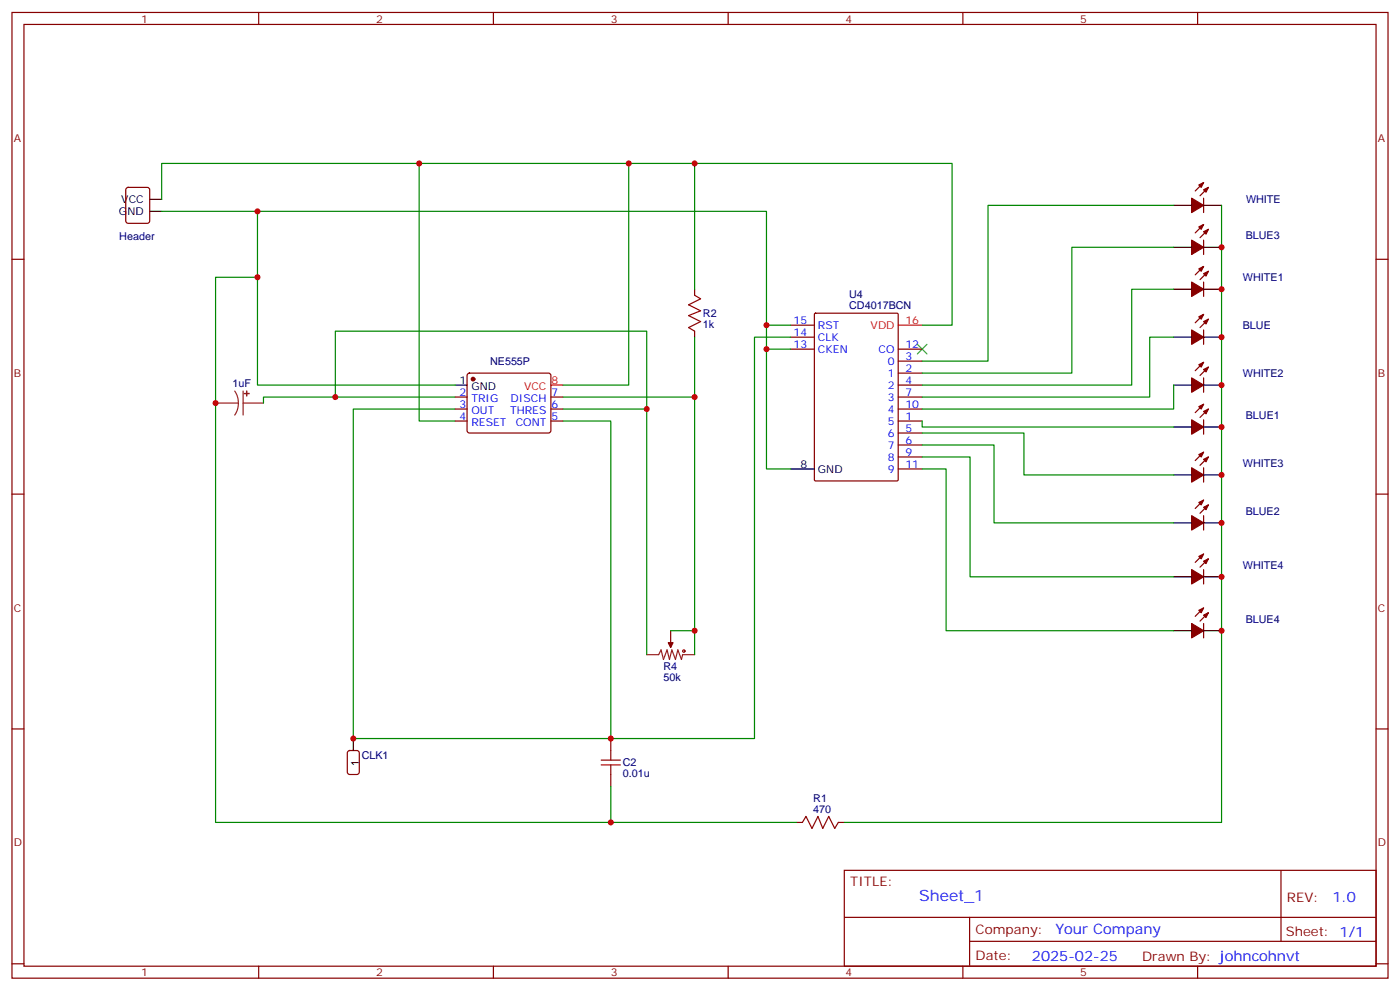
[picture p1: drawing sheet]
<svg xmlns="http://www.w3.org/2000/svg" width="412mm" height="292mm" viewBox="0 0 412 292" stroke-linecap="round" stroke-linejoin="round" font-family="sans-serif">
<g fill="none" stroke="#870000" stroke-width=".35">
<path d="M3.5 3.7h405.4v284.3h-405.4zM7.1 7.2h398.2v277.3h-398.2zM76.2 3.7v3.5M145.3 3.7v3.5M214.5 3.7v3.5M283.6 3.7v3.5M352.8 3.7v3.5M37.3 55.4l.4-.2h5.7l.6 .4 .1 9.5-.5 .6-5.9 .1-.6-.5-.1-9.4zM354.5 58.3v4.3M354.5 53.8l-2.4 2.4M356 55.2l-2.5 2.4M3.5 76.3h3.6"/>
<path d="M354.5 70.7v4.2M354.5 78.5l-2.4 2.4M354.5 66.1l-2.4 2.5M356 79.9l-2.5 2.4M356 67.5l-2.5 2.5M405.3 76.3h3.6M204.6 85.2v1.7M204.6 97.5v1.8M232.8 95.7h7.1M232.8 99.3h7.1M239.9 92.4l.3-.2h24l.3 .2 .1 48.9-.2 .3h-24.2l-.3-.2zM354.5 83v4.3"/>
<path d="M354.5 97.2v4.2M354.5 92.6l-2.4 2.4M356 94l-2.5 2.4M134.1 116.9h3.5M137.8 110.1l.5-.2h23.3l.5 .2 .2 .5-.1 16.5-.6 .4-23.6-.1-.4-.6v-16.2zM162.3 116.9h3.5M232.8 102.8h7.1M264.6 109.9h7M264.6 106.3h7M264.6 113.4h7M264.6 116.9h7M264.6 102.8h7"/>
<path d="M354.5 111.3v4.2M354.5 106.7l-2.4 2.4M354.5 119l-2.4 2.5M356 108.1l-2.5 2.5M134.1 124h3.5M134.1 120.4h3.5M162.3 124h3.5M162.3 120.4h3.5M264.6 124h7M264.6 127.5h7M264.6 131h7M264.6 134.5h7"/>
<path d="M264.6 120.4h7M264.6 138.1h7M354.5 123.6v4.2M354.5 137.7v4.3M354.5 133.1l-2.4 2.5M356 134.5l-2.5 2.5M356 120.4l-2.5 2.5M3.5 145.5h3.6M354.5 151.8v4.3M354.5 147.2l-2.4 2.5M356 148.7l-2.5 2.4M405.3 145.5h3.6"/>
<path d="M354.5 167.7v4.2M354.5 163.1l-2.4 2.5M354.5 179l-2.4 2.5M356 164.5l-2.5 2.5M197.6 185.7v3.5M354.5 183.6v4.2M356 180.4l-2.5 2.5M3.5 214.6h3.6M179.9 217.5v3.5M405.3 214.6h3.6M179.9 228v3.6M234.6 242.1h1.8"/>
<path d="M246.9 242.1h1.8M248.7 256.3h156.6v28.2h-156.6zM377.3 256.3v20.9M248.7 270.1h156.5M285.6 277.2h119.6M285.6 270.1v14.1M3.5 283.8h3.6M76.2 284.5v3.5M145.3 284.5v3.5M214.5 284.5v3.5M283.6 284.5v3.5M352.8 284.5v3.5"/>
<path d="M405.3 283.8h3.6"/>
</g>
<g fill="none" stroke="#a10000" stroke-width=".35">
<path d="M204.6 86.9l1.8 1.1-3.6 1.7 3.6 1.8-3.6 1.4 3.6 1.8-3.6 1.7 1.8 1.1M177.1 223.8h5.6M177.1 225.2h5.6M179.9 221v2.8M179.9 225.2v2.8M236.4 242.1l1-1.7 1.8 3.5 1.7-3.5 1.5 3.5 1.7-3.5 1.8 3.5 1-1.8"/>
<circle cx="201.4" cy="191.7" r=".35"/>
</g>
<path d="M270.2 101.4l2.8 2.8M273 101.4l-2.8 2.8" fill="none" stroke="#3c3" stroke-width=".35"/>
<g fill="none" stroke="#000" stroke-width=".35">
<path d="M44.1 58.7h3.5M44.1 62.2h3.5M345.7 60.5h5.3M345.7 72.8h5.3M354.5 60.5h5.3M354.5 72.8h5.3M345.7 99.3h5.3M345.7 85.2h5.3M354.5 99.3h5.3M354.5 85.2h5.3M134.1 113.4h3.5M345.7 113.4h5.3"/>
<path d="M354.5 113.4h5.3M232.8 138.1h7.1M345.7 139.8h5.3M345.7 125.7h5.3M354.5 139.8h5.3M354.5 125.7h5.3M345.7 154h5.3M354.5 154h5.3M345.7 169.8h5.3M354.5 169.8h5.3M345.7 185.7h5.3M354.5 185.7h5.3"/>
<path d="M104.1 217.5v3.5"/>
</g>
<path d="M264.6 95.7h7M162.3 113.4h3.5" fill="none" stroke="#f00" stroke-width=".35"/>
<path d="M102.5 221.2l.5-.2h2.1l.7 .4v5.9l-.4 .7h-2.4l-.6-.4-.1-5.9z" fill="none" stroke="#900" stroke-width=".35"/>
<path d="M63.5 118.7h6.7M69.1 115.1l.9 1.7 .2 1.9M70.2 118.7l-.2 1.8-.9 1.7M71.6 118.7h6M71.6 115.1v7.1M190.5 192.8h3.5l.7-1.5 .7 2.9 1.1-2.9 .7 2.9 .7-2.9 1.1 2.9 .7-2.9 1 2.9 .4-1.4h3.5M197.6 189.2v1.4" fill="none" stroke="#8c2424" stroke-width=".35"/>
<g fill="#870000" stroke="#870000" stroke-width=".35">
<path d="M196.8 189.2h1.5l-.7 1.4z"/>
<path d="M353.1 93.3l1.4-.7-.7 1.4z"/>
<path d="M354.5 94.7l1.5-.7-.8 1.4z"/>
<path d="M351 97.2l3.5 2.1-3.5 2.1z"/>
<path d="M353.1 54.5l1.4-.7-.7 1.4z"/>
<path d="M354.5 55.9l1.5-.7-.8 1.4z"/>
<path d="M351 58.3l3.5 2.2-3.5 2.1z"/>
<path d="M353.1 79.2l1.4-.7-.7 1.4z"/>
<path d="M354.5 80.6l1.5-.7-.8 1.4z"/>
<path d="M351 83l3.5 2.2-3.5 2.1z"/>
<path d="M353.1 107.4l1.4-.7-.7 1.4z"/>
<path d="M354.5 108.8l1.5-.7-.8 1.4z"/>
<path d="M351 111.3l3.5 2.1-3.5 2.1z"/>
<path d="M353.1 133.8l1.4-.7-.7 1.4z"/>
<path d="M354.5 135.3l1.5-.8-.8 1.5z"/>
<path d="M351 137.7l3.5 2.1-3.5 2.2z"/>
<path d="M353.1 163.8l1.4-.7-.7 1.4z"/>
<path d="M354.5 165.2l1.5-.7-.8 1.4z"/>
<path d="M351 167.7l3.5 2.1-3.5 2.1z"/>
<path d="M353.1 119.7l1.4-.7-.7 1.4z"/>
<path d="M354.5 121.1l1.5-.7-.8 1.4z"/>
<path d="M351 123.6l3.5 2.1-3.5 2.1z"/>
<path d="M353.1 148l1.4-.8-.7 1.5z"/>
<path d="M354.5 149.4l1.5-.7-.8 1.4z"/>
<path d="M351 151.8l3.5 2.2-3.5 2.1z"/>
<path d="M353.1 66.8l1.4-.7-.7 1.4z"/>
<path d="M354.5 68.2l1.5-.7-.8 1.4z"/>
<path d="M351 70.7l3.5 2.1-3.5 2.1z"/>
<path d="M353.1 179.7l1.4-.7-.7 1.4z"/>
<path d="M354.5 181.1l1.5-.7-.8 1.4z"/>
<path d="M351 183.6l3.5 2.1-3.5 2.1z"/>
<circle cx="139.3" cy="111.6" r=".53"/>
</g>
<g fill="#8c2424" stroke="#8c2424" stroke-width=".35">
<path d="M72.6 115.1l.1 1.5z"/>
<path d="M72 115.9h1.4z"/>
</g>
<g fill="none" stroke="#008700" stroke-width=".35">
<path d="M47.6 58.7v-10.6h232.9v47.6h-8.9M123.5 48.1v75.9h10.6M185.2 48.1v65.3h-19.4M204.6 48.1v37.1M47.6 62.2h178.2v33.5h7M75.8 62.2v51.2h58.3M345.7 60.5h-54.7v45.8h-19.4M345.7 72.8h-30v37.1h-44.1M359.8 60.5v181.6h-111.1M75.8 81.6h-12.3v160.5h171.1M204.6 99.3v93.5M225.8 95.7v7.1"/>
<path d="M232.8 99.3h-10.6v118.2h-118.1v-97.1h30M345.7 99.3h-7v17.6h-67.1M345.7 85.2h-12.3v28.2h-61.8M98.8 116.9v-19.4h91.7v22.9M134.1 116.9h-56.5v1.8M165.8 116.9h38.8M232.8 102.8h-7v35.3h7M345.7 113.4v7h-74.1M165.8 124h14.1v93.5M165.8 120.4h24.7v72.4M271.6 138.1h7.1v47.6h67M271.6 134.5h14.2v35.3h59.9"/>
<path d="M271.6 131h21.2v23h52.9M271.6 127.5h30v12.3h44.1M271.6 124v1.7h74.1M197.6 185.7h7M179.9 231.6v10.5"/>
</g>
<g fill="#c00">
<circle cx="204.6" cy="48.1" r=".88"/>
<circle cx="179.9" cy="242.1" r=".88"/>
<circle cx="179.9" cy="217.5" r=".88"/>
<circle cx="104.1" cy="217.5" r=".88"/>
<circle cx="123.5" cy="48.1" r=".88"/>
<circle cx="204.6" cy="185.7" r=".88"/>
<circle cx="190.5" cy="120.4" r=".88"/>
<circle cx="98.8" cy="116.9" r=".88"/>
<circle cx="75.8" cy="62.2" r=".88"/>
<circle cx="75.8" cy="81.6" r=".88"/>
<circle cx="63.5" cy="118.7" r=".88"/>
<circle cx="225.8" cy="95.7" r=".88"/>
<circle cx="225.8" cy="102.8" r=".88"/>
<circle cx="185.2" cy="48.1" r=".88"/>
<circle cx="204.6" cy="116.9" r=".88"/>
<circle cx="359.8" cy="99.3" r=".88"/>
<circle cx="359.8" cy="85.2" r=".88"/>
<circle cx="359.8" cy="113.4" r=".88"/>
<circle cx="359.8" cy="139.8" r=".88"/>
<circle cx="359.8" cy="169.8" r=".88"/>
<circle cx="359.8" cy="125.7" r=".88"/>
<circle cx="359.8" cy="154" r=".88"/>
<circle cx="359.8" cy="72.8" r=".88"/>
<circle cx="359.8" cy="185.7" r=".88"/>
</g>
<text font-size="4.6" fill="#00f" x="270.8" y="265.3">Sheet_1</text>
<g font-size="4.2" fill="#00f">
<text x="392.5" y="265.5">1.0</text>
<text x="310.9" y="275.1">Your Company</text>
<text x="304" y="282.9">2025-02-25</text>
</g>
<g font-size="3.9" fill="#800">
<text x="250.5" y="260.8">TITLE:</text>
<text x="379.1" y="265.5">REV:</text>
<text x="287.4" y="275">Company:</text>
<text x="378.7" y="275.7">Sheet: 1/1</text>
<text x="287.4" y="282.7">Date:</text>
<text x="336.4" y="282.8">Drawn By: johncohnvt</text>
</g>
<g font-size="3.2" fill="#800">
<text x="41.6" y="6.7">1</text>
<text x="110.8" y="6.7">2</text>
<text x="179.9" y="6.7">3</text>
<text x="249.1" y="6.7">4</text>
<text x="318.2" y="6.7">5</text>
<text x="4.1" y="41.8">A</text>
<text x="405.9" y="41.8">A</text>
<text x="4.1" y="110.9">B</text>
<text x="405.9" y="110.9">B</text>
<text x="4.1" y="180.1">C</text>
<text x="405.9" y="180.1">C</text>
<text x="4.1" y="249.2">D</text>
<text x="405.9" y="249.2">D</text>
<text x="41.6" y="287.5">1</text>
<text x="110.8" y="287.5">2</text>
<text x="179.9" y="287.5">3</text>
<text x="249.1" y="287.5">4</text>
<text x="318.2" y="287.5">5</text>
</g>
<g font-size="3.2">
<text x="35.7" y="59.8">VCC</text>
<text x="35.1" y="63.3">GND</text>
<text x="135.4" y="113">1</text>
<text x="138.9" y="114.8">GND</text>
<text x="235.8" y="137.7">8</text>
<text x="240.9" y="139.1">GND</text>
<text x="105.7" y="225.6" transform="rotate(-90 105.7 225.6)">1</text>
</g>
<g font-size="3.2" fill="#000080">
<text x="367" y="59.8">WHITE</text>
<text x="35.1" y="70.6">Header</text>
<text x="366.9" y="70.4">BLUE3</text>
<text x="366.1" y="82.8">WHITE1</text>
<text x="250.1" y="87.9">U4</text>
<text x="207.1" y="93.3">R2</text>
<text x="250.1" y="91">CD4017BCN</text>
<text x="207.1" y="96.6">1k</text>
<text x="366.1" y="96.9">BLUE</text>
<text x="144.3" y="107.4">NE555P</text>
<text x="366.1" y="111">WHITE2</text>
<text x="68.4" y="114.1">1uF</text>
<text x="367" y="123.3">BLUE1</text>
<text x="366.1" y="137.4">WHITE3</text>
<text x="366.9" y="151.6">BLUE2</text>
<text x="366.1" y="167.4">WHITE4</text>
<text x="366.9" y="183.3">BLUE4</text>
<text x="195.4" y="197.2">R4</text>
<text x="195.4" y="200.4">50k</text>
<text x="106.5" y="223.5">CLK1</text>
<text x="183.4" y="225.6">C2</text>
<text x="183.4" y="228.9">0.01u</text>
<text x="239.6" y="239.3">470</text>
<text x="239.6" y="236.1">R1</text>
</g>
<g font-size="3.2" fill="#00f">
<text x="233.7" y="95.4">15</text>
<text x="233.7" y="98.9">14</text>
<text x="240.9" y="96.8">RST</text>
<text x="240.9" y="100.3">CLK</text>
<text x="233.7" y="102.4">13</text>
<text x="240.9" y="103.9">CKEN</text>
<text x="258.8" y="103.9">CO</text>
<text x="261.5" y="107.4">0</text>
<text x="266.7" y="106">3</text>
<text x="266.7" y="102.4">12</text>
<text x="261.5" y="110.9">1</text>
<text x="266.7" y="109.5">2</text>
<text x="266.7" y="113">4</text>
<text x="135.4" y="116.6">2</text>
<text x="138.9" y="118.3">TRIG</text>
<text x="150.4" y="118.3">DISCH</text>
<text x="162.5" y="116.6">7</text>
<text x="261.5" y="114.4">2</text>
<text x="261.5" y="118">3</text>
<text x="266.7" y="116.6">7</text>
<text x="135.4" y="120.1">3</text>
<text x="135.4" y="123.6">4</text>
<text x="138.9" y="121.8">OUT</text>
<text x="138.9" y="125.4">RESET</text>
<text x="150.3" y="121.8">THRES</text>
<text x="151.9" y="125.4">CONT</text>
<text x="162.5" y="123.6">5</text>
<text x="162.5" y="120.1">6</text>
<text x="261.5" y="125">5</text>
<text x="261.5" y="121.5">4</text>
<text x="266.7" y="123.6">1</text>
<text x="266.7" y="120.1">10</text>
<text x="261.5" y="128.6">6</text>
<text x="266.7" y="127.1">5</text>
<text x="266.7" y="130.7">6</text>
<text x="261.5" y="132.1">7</text>
<text x="261.5" y="135.6">8</text>
<text x="266.7" y="134.2">9</text>
<text x="266.7" y="137.7">11</text>
<text x="261.5" y="139.1">9</text>
</g>
<g font-size="3.2" fill="#f00">
<text x="266.7" y="95.4">16</text>
<text x="256.5" y="96.8">VDD</text>
<text x="162.5" y="113">8</text>
<text x="154.4" y="114.8">VCC</text>
</g>
</svg>
